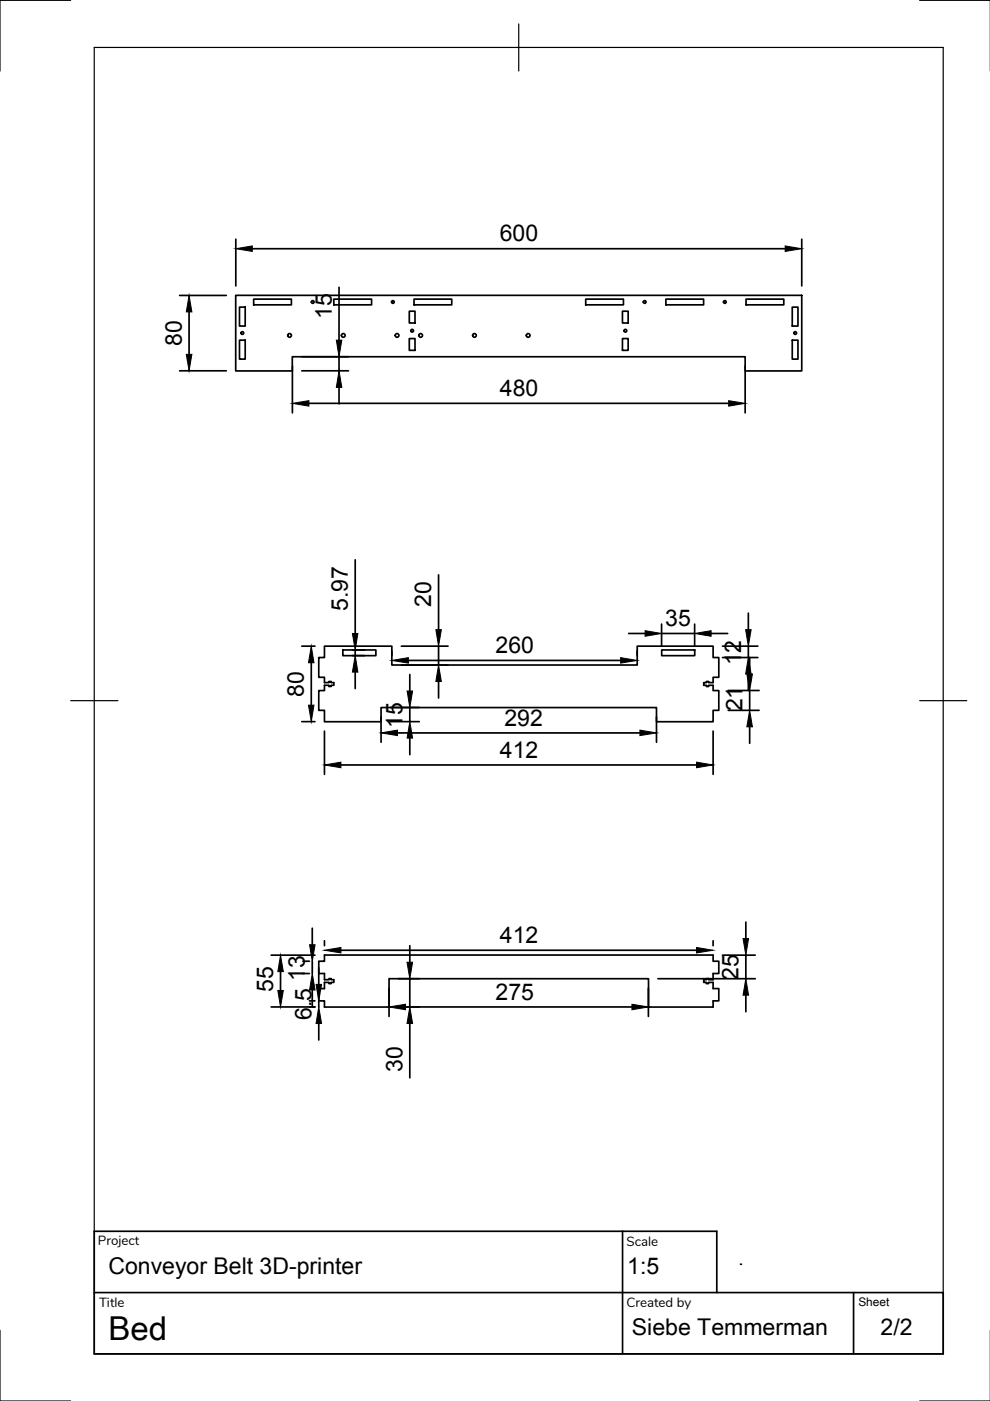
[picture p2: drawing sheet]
<svg xmlns="http://www.w3.org/2000/svg" width="210mm" height="297mm" viewBox="0 0 210 297" stroke-linecap="round" stroke-linejoin="round" font-family="sans-serif">
<!-- layer: Visible -->
<g fill="none" stroke="#000" stroke-width=".36">
<path d="M50 62.6h120v16h-12v-3h-96v3h-12zM50.8 65.1h1.2v4h-1.2zM50.8 72.1h1.2v4h-1.2zM53.8 63.4h8v1.2h-8zM70.8 63.4h8v1.2h-8zM86.8 71.8h1.2v2.5h-1.2zM86.8 66h1.2v2.5h-1.2zM87.8 63.4h8v1.2h-8zM124.2 63.4h8v1.2h-8zM132 71.8h1.2v2.5h-1.2zM132 66h1.2v2.5h-1.2zM141.2 63.4h8v1.2h-8z"/>
<path d="M158.2 63.4h8v1.2h-8zM168 65.1h1.2v4h-1.2zM168 72.1h1.2v4h-1.2zM68.8 137h14.3v4h52v-4h16.1v2.4h1.2v4.2h-1.2v1.1h-1v-.2h-.4v.2h-.6v.6h.6v.2h.4v-.2h1v1.1h1.2v4.2h-1.2v2.4h-12v-3h-58.4v3h-12v-2.4h-1.2v-4.2h1.2v-1.1h.9v.2h.5v-.2h.6v-.6h-.6v-.2h-.5v.2h-.9v-1.1h-1.2v-4.2h1.2zM72.7 137.8h7v1.2h-7zM140.3 137.8h7v1.2h-7zM68.8 202.5h82.4v1.3h1.2v2.6h-1.2v1.3h-1v-.2h-.4v.2h-.6v.6h.6v.2h.4v-.2h1v1.3h1.2v2.6h-1.2v1.3h-13.7v-6h-55v6h-13.7v-1.3h-1.2v-2.6h1.2v-1.3h1v.2h.4v-.2h.6v-.6h-.6v-.2h-.4v.2h-1v-1.3h-1.2v-2.6h1.2z"/>
<circle cx="51.4" cy="70.6" r=".29"/>
<circle cx="61.4" cy="71.1" r=".39"/>
<circle cx="66.3" cy="64" r=".29"/>
<circle cx="72.8" cy="71.1" r=".39"/>
<circle cx="83.3" cy="64" r=".29"/>
<circle cx="84.2" cy="71.1" r=".39"/>
<circle cx="87.4" cy="70.1" r=".29"/>
<circle cx="89.2" cy="71.1" r=".39"/>
<circle cx="100.6" cy="71.1" r=".39"/>
<circle cx="112" cy="71.1" r=".39"/>
<circle cx="132.6" cy="70.1" r=".29"/>
<circle cx="136.7" cy="64" r=".29"/>
<circle cx="153.7" cy="64" r=".29"/>
<circle cx="168.6" cy="70.6" r=".29"/>
</g>
<!-- layer: Border -->
<path d="M15 .1h-15v15M20 10.1h180v276.9h-180zM110 5.1v10M195 .1h15M15 148.6h10M195 148.6h10M0 282.1v14.9h15M195 297h15" fill="none" stroke="#000" stroke-width=".25"/>
<!-- layer: TitleBlock -->
<path d="M20 274.1h180v12.9h-180v-25.9h132v13M132 261.1v25.9M181 274.1v12.9" fill="none" stroke="#000" stroke-width=".36"/>
<circle cx="157" cy="268" r=".18" fill="#000"/>
<!-- layer: Dimensions -->
<g fill="none" stroke="#000" stroke-width=".36">
<path d="M50 50.7v9.9M53.5 52.7h113M170 50.7v9.9M38.1 78.6h9.9M38.1 62.6h9.9M40.1 66.1v9M62 77.6v9.9M64 78.6h9.9M64 75.6h9.9M71.9 60.9v11.2M71.9 75.6v3M158 77.6v9.9"/>
<path d="M65.5 85.5h89M71.9 82.1v3.5M75.3 118.7v15.6M64 137h2.8M74.7 139h2.6M74.7 137.8h2.6M75.3 137.8v1.2M83.1 138v1M85.1 137h9.9M93 121.9v11.6M93 137v4M133.3 134.3h3.5"/>
<path d="M135.1 138v1M140.3 132.3v4.7M140.3 134.3h7M147.3 132.3v4.7M150.8 134.3h3.5M153.2 137h7.5M153.2 139.4h7.5M158.7 130v3.5M158.7 137v2.4M158.9 139.4v3.5M64 153h2.8M66 140.5v9"/>
<path d="M68.8 155v9.2M75.3 142.5v3.5M80.8 152v5.4M82.8 153h6.1M82.8 150h6.1M84.3 155.4h51.4M85.1 141h9.9M86.6 140h45M86.9 143v3.5M86.9 150v3M86.9 156.5v3.5M93 144.5v3.5"/>
<path d="M139.2 152v5.4M151.2 155v9.2M154.4 146.4h6.6M154.4 150.6h6.6M158.7 142.9v3.5M158.9 146.4v4.2M158.9 154.1v3.5M72.3 162.2h75.4M66.2 196.8v3.5M68.8 199.5v1M151.2 199.5v1M158.1 195.5v3.5"/>
<path d="M57.5 202.5h9.3M57.5 213.5h9.3M59.5 206v4M64.2 206.4h1.4M64.2 203.8h1.4M65.6 212.2h1.2M66.2 203.8v2.6M66.2 209.9v3.5M67.6 205.2v3.5M67.6 212.2v1.3M67.6 217v3.5M72.3 201.5h75.4"/>
<path d="M82.5 209.5v6M84.5 213.5h49.5M84.5 207.5h4.4M86.9 200.5v3.5M86.9 207.5v6M86.9 217v11.5M137.5 209.5v6M139.5 207.5h20.6M153.2 202.5h6.9M158.1 202.5v5M158.1 211v3.5"/>
</g>
<g fill="#000" stroke="#000" stroke-width=".21">
<path d="M50 52.7l3.5-.6v1.2zM166.5 52.1l3.5 .6-3.5 .6zM40.1 62.6l.6 3.5h-1.2zM39.5 75.1h1.2l-.6 3.5zM71.3 72.1h1.2l-.6 3.5zM62 85.5l3.5-.6v1.2zM71.9 78.6l.6 3.5h-1.2zM154.5 84.9l3.5 .6-3.5 .6zM74.7 134.3h1.2l-.6 3.5zM83.1 140l3.5-.6v1.2zM92.4 133.5h1.2l-.6 3.5zM131.6 139.4l3.5 .6-3.5 .6z"/>
<path d="M136.8 133.7l3.5 .6-3.5 .6zM147.3 134.3l3.5-.6v1.2zM158.1 133.5h1.2l-.6 3.5zM66 137l.6 3.5h-1.2zM65.4 149.5h1.2l-.6 3.5zM75.3 139l.6 3.5h-1.2zM80.8 155.4l3.5-.6v1.2zM86.9 153l.6 3.5h-1.2zM86.3 146.5h1.2l-.6 3.5zM93 141l.6 3.5h-1.2zM135.7 154.8l3.5 .6-3.5 .6zM158.7 139.4l.6 3.5h-1.2z"/>
<path d="M158.3 142.9h1.2l-.6 3.5zM158.9 150.6l.6 3.5h-1.2zM68.8 162.2l3.5-.6v1.2zM147.7 161.6l3.5 .6-3.5 .6zM157.5 199h1.2l-.6 3.5zM59.5 202.5l.6 3.5h-1.2zM58.9 210h1.2l-.6 3.5zM66.2 206.4l.6 3.5h-1.2zM65.6 200.3h1.2l-.6 3.5zM67.6 213.5l.6 3.5h-1.2zM67 208.7h1.2l-.6 3.5zM68.8 201.5l3.5-.6v1.1z"/>
<path d="M82.5 213.5l3.5-.6v1.2zM86.3 204h1.2l-.6 3.5zM86.9 213.5l.6 3.5h-1.2zM134 212.9l3.5 .6-3.5 .6zM147.7 200.9l3.5 .6-3.5 .5zM158.1 207.5l.6 3.5h-1.2z"/>
</g>
<text font-size="7" x="23" y="284">Bed</text>
<g font-size="4.9">
<text x="106" y="51.2">600</text>
<text x="70.3" y="67.7" transform="rotate(-90 70.3 67.7)">15</text>
<text x="38.5" y="73.3" transform="rotate(-90 38.5 73.3)">80</text>
<text x="106" y="84">480</text>
<text x="73.8" y="129.5" transform="rotate(-90 73.8 129.5)">5.97</text>
<text x="91.4" y="128.6" transform="rotate(-90 91.4 128.6)">20</text>
<text x="141.1" y="132.8">35</text>
<text x="105.1" y="138.5">260</text>
<text x="157.2" y="141.1" transform="rotate(-90 157.2 141.1)">12</text>
<text x="64.5" y="147.7" transform="rotate(-90 64.5 147.7)">80</text>
<text x="85.3" y="154.4" transform="rotate(-90 85.3 154.4)">15</text>
<text x="107" y="153.8">292</text>
<text x="157.4" y="150.8" transform="rotate(-90 157.4 150.8)">21</text>
<text x="106" y="160.7">412</text>
<text x="106" y="200">412</text>
<text x="64.7" y="208" transform="rotate(-90 64.7 208)">13</text>
<text x="156.6" y="207.7" transform="rotate(-90 156.6 207.7)">25</text>
<text x="57.9" y="210.3" transform="rotate(-90 57.9 210.3)">55</text>
<text x="105.1" y="211.9">275</text>
<text x="66" y="216.2" transform="rotate(-90 66 216.2)">6.5</text>
<text x="85.3" y="227.2" transform="rotate(-90 85.3 227.2)">30</text>
<text x="23" y="270.1">Conveyor Belt 3D-printer</text>
<text x="133" y="270.1">1:5</text>
<text x="134" y="283">Siebe Temmerman</text>
<text x="186.7" y="283">2/2</text>
</g>
<g font-size="2.8">
<text x="20.8" y="264">Project</text>
<text x="132.9" y="264.1">Scale</text>
<text x="21" y="277.1">Title</text>
<text x="132.8" y="277.1">Created by</text>
</g>
<text font-size="2.5" x="182" y="276.8">Sheet</text>
</svg>
